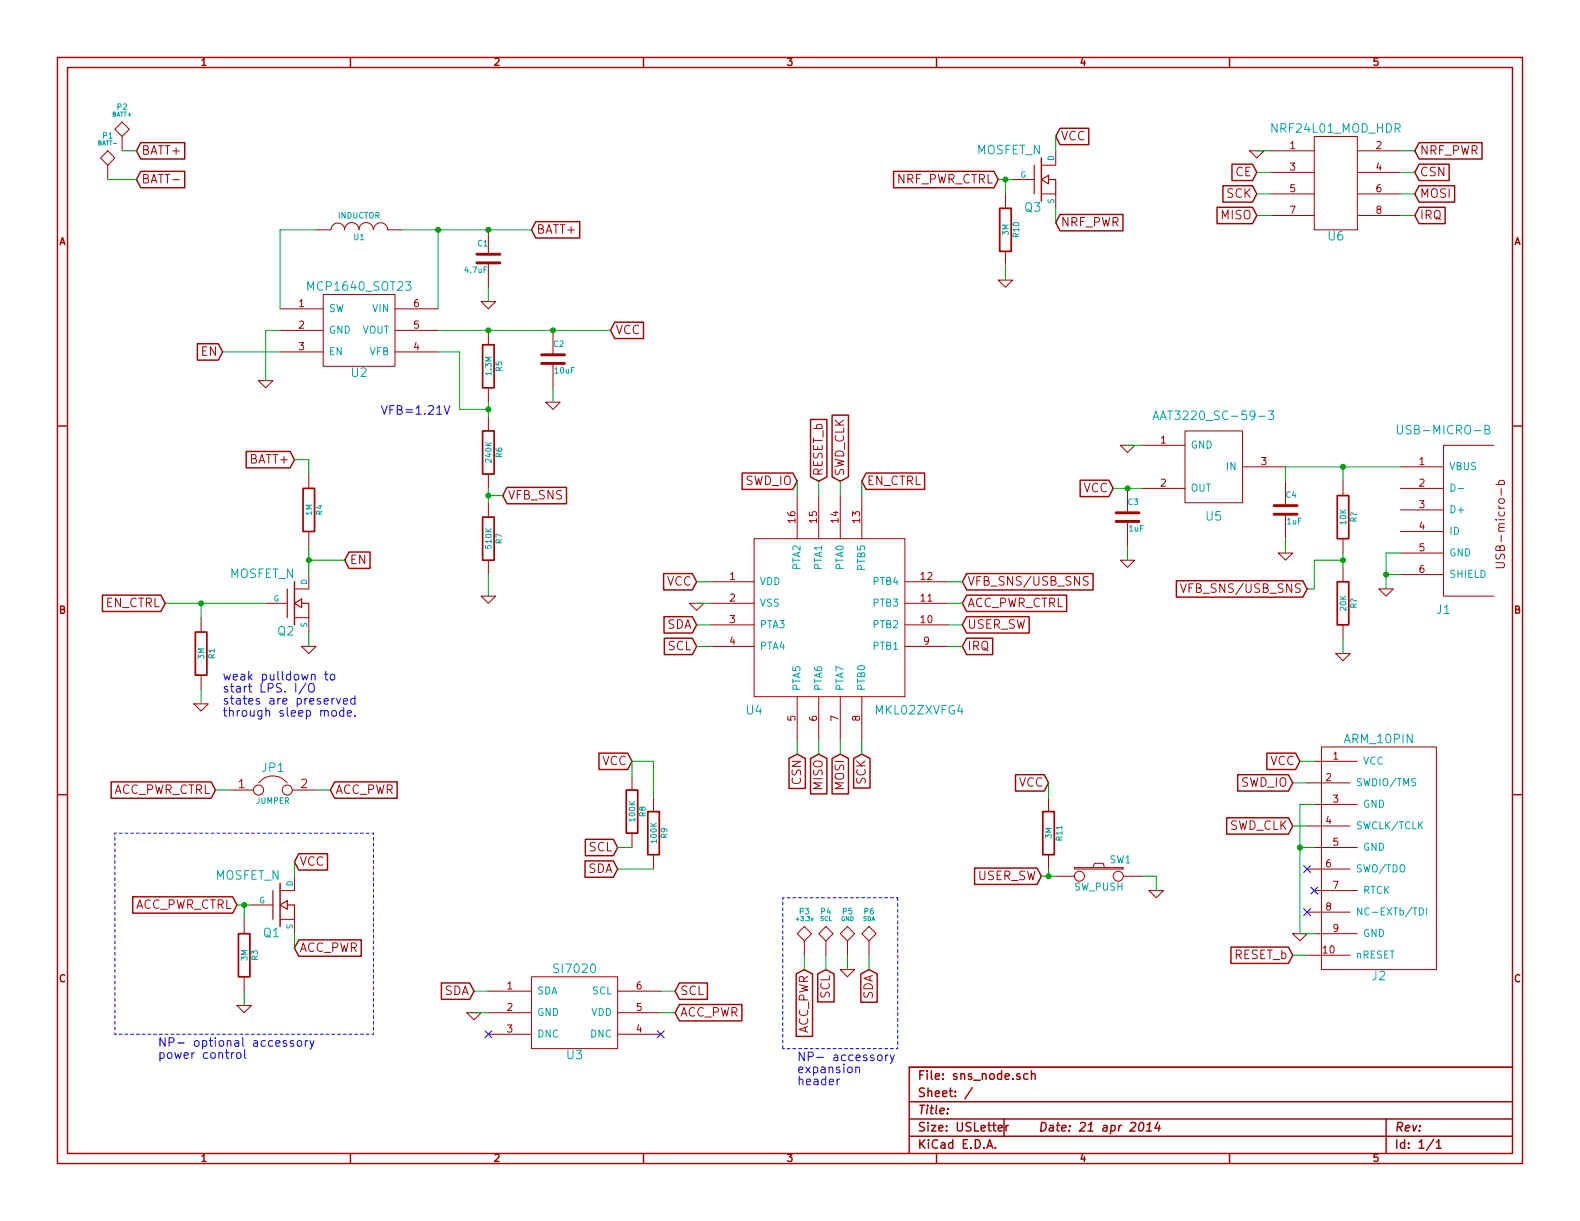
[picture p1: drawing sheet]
EESchema Schematic File Version 2
LIBS:power
LIBS:device
LIBS:transistors
LIBS:conn
LIBS:linear
LIBS:regul
LIBS:74xx
LIBS:cmos4000
LIBS:adc-dac
LIBS:memory
LIBS:xilinx
LIBS:special
LIBS:microcontrollers
LIBS:dsp
LIBS:microchip
LIBS:analog_switches
LIBS:motorola
LIBS:texas
LIBS:intel
LIBS:audio
LIBS:interface
LIBS:digital-audio
LIBS:philips
LIBS:display
LIBS:cypress
LIBS:siliconi
LIBS:opto
LIBS:atmel
LIBS:contrib
LIBS:valves
LIBS:kicadlib
LIBS:sns_node-cache
EELAYER 27 0
EELAYER END
$Descr USLetter 11000 8500
encoding utf-8
Sheet 1 1
Title ""
Date "21 apr 2014"
Rev ""
Comp ""
Comment1 ""
Comment2 ""
Comment3 ""
Comment4 ""
$EndDescr
$Comp
L MKL02ZXVFG4 U4
U 1 1
P 5700 4350
F 0 "U4" H 5250 3750 60  0000 C CNN
F 1 "MKL02ZXVFG4" H 6400 3750 60  0000 C CNN
F 2 "" H 5700 4350 60  0000 C CNN
F 3 "" H 5700 4350 60  0000 C CNN
	1    5700 4350
	1    0    0    -1  
$EndComp
Text GLabel 3700 1600 2    60   Input ~ 0
BATT+
Text GLabel 950  1250 2    60   Input ~ 0
BATT-
$Comp
L MCP1640_SOT23 U2
U 1 1
P 2500 2300
F 0 "U2" H 2500 2000 60  0000 C CNN
F 1 "MCP1640_SOT23" H 2500 2600 60  0000 C CNN
F 2 "~" H 2500 2300 60  0000 C CNN
F 3 "~" H 2500 2300 60  0000 C CNN
	1    2500 2300
	1    0    0    -1  
$EndComp
$Comp
L C C1
U 1 1
P 3400 1800
F 0 "C1" H 3400 1900 40  0000 L CNN
F 1 "4.7uF" H 3406 1715 40  0000 L CNN
F 2 "~" H 3438 1650 30  0000 C CNN
F 3 "~" H 3400 1800 60  0000 C CNN
	1    3400 1800
	-1   0    0    -1  
$EndComp
$Comp
L GND #PWR3
U 1 1
P 1850 2650
F 0 "#PWR3" H 1850 2650 30  0001 C CNN
F 1 "GND" H 1850 2580 30  0001 C CNN
F 2 "" H 1850 2650 60  0000 C CNN
F 3 "" H 1850 2650 60  0000 C CNN
	1    1850 2650
	1    0    0    -1  
$EndComp
$Comp
L INDUCTOR U1
U 1 1
P 2500 1600
F 0 "U1" V 2450 1600 40  0000 C CNN
F 1 "INDUCTOR" V 2600 1600 40  0000 C CNN
F 2 "~" H 2500 1600 60  0000 C CNN
F 3 "~" H 2500 1600 60  0000 C CNN
	1    2500 1600
	0    -1   -1   0   
$EndComp
Text GLabel 950  1050 2    60   Input ~ 0
BATT+
$Comp
L GND #PWR6
U 1 1
P 3400 2100
F 0 "#PWR6" H 3400 2100 30  0001 C CNN
F 1 "GND" H 3400 2030 30  0001 C CNN
F 2 "" H 3400 2100 60  0000 C CNN
F 3 "" H 3400 2100 60  0000 C CNN
	1    3400 2100
	-1   0    0    -1  
$EndComp
$Comp
L R R5
U 1 1
P 3400 2550
F 0 "R5" V 3480 2550 40  0000 C CNN
F 1 "1.3M" V 3407 2551 40  0000 C CNN
F 2 "~" V 3330 2550 30  0000 C CNN
F 3 "~" H 3400 2550 30  0000 C CNN
	1    3400 2550
	1    0    0    -1  
$EndComp
$Comp
L R R6
U 1 1
P 3400 3150
F 0 "R6" V 3480 3150 40  0000 C CNN
F 1 "240K" V 3407 3151 40  0000 C CNN
F 2 "~" V 3330 3150 30  0000 C CNN
F 3 "~" H 3400 3150 30  0000 C CNN
	1    3400 3150
	1    0    0    -1  
$EndComp
$Comp
L GND #PWR7
U 1 1
P 3400 4150
F 0 "#PWR7" H 3400 4150 30  0001 C CNN
F 1 "GND" H 3400 4080 30  0001 C CNN
F 2 "" H 3400 4150 60  0000 C CNN
F 3 "" H 3400 4150 60  0000 C CNN
	1    3400 4150
	1    0    0    -1  
$EndComp
$Comp
L C C2
U 1 1
P 3850 2500
F 0 "C2" H 3850 2600 40  0000 L CNN
F 1 "10uF" H 3856 2415 40  0000 L CNN
F 2 "~" H 3888 2350 30  0000 C CNN
F 3 "~" H 3850 2500 60  0000 C CNN
	1    3850 2500
	1    0    0    -1  
$EndComp
$Comp
L GND #PWR8
U 1 1
P 3850 2800
F 0 "#PWR8" H 3850 2800 30  0001 C CNN
F 1 "GND" H 3850 2730 30  0001 C CNN
F 2 "" H 3850 2800 60  0000 C CNN
F 3 "" H 3850 2800 60  0000 C CNN
	1    3850 2800
	1    0    0    -1  
$EndComp
Text GLabel 4250 2300 2    60   Input ~ 0
VCC
$Comp
L TST P2
U 1 1
P 850 1050
F 0 "P2" H 850 1350 40  0000 C CNN
F 1 "BATT+" H 850 1300 30  0000 C CNN
F 2 "~" H 850 1050 60  0000 C CNN
F 3 "~" H 850 1050 60  0000 C CNN
	1    850  1050
	1    0    0    -1  
$EndComp
$Comp
L TST P1
U 1 1
P 750 1250
F 0 "P1" H 750 1550 40  0000 C CNN
F 1 "BATT-" H 750 1500 30  0000 C CNN
F 2 "~" H 750 1250 60  0000 C CNN
F 3 "~" H 750 1250 60  0000 C CNN
	1    750  1250
	1    0    0    -1  
$EndComp
Text GLabel 1550 2450 0    60   Input ~ 0
EN
$Comp
L GND #PWR9
U 1 1
P 4850 4200
F 0 "#PWR9" H 4850 4200 30  0001 C CNN
F 1 "GND" H 4850 4130 30  0001 C CNN
F 2 "" H 4850 4200 60  0000 C CNN
F 3 "" H 4850 4200 60  0000 C CNN
	1    4850 4200
	1    0    0    -1  
$EndComp
Text GLabel 4850 4050 0    60   Input ~ 0
VCC
Text GLabel 2400 3900 2    60   Input ~ 0
EN
$Comp
L R R4
U 1 1
P 2150 3550
F 0 "R4" V 2230 3550 40  0000 C CNN
F 1 "1M" V 2157 3551 40  0000 C CNN
F 2 "~" V 2080 3550 30  0000 C CNN
F 3 "~" H 2150 3550 30  0000 C CNN
	1    2150 3550
	1    0    0    -1  
$EndComp
Text GLabel 1150 4200 0    60   Input ~ 0
EN_CTRL
Text GLabel 2050 3200 0    60   Input ~ 0
BATT+
$Comp
L GND #PWR4
U 1 1
P 2150 4500
F 0 "#PWR4" H 2150 4500 30  0001 C CNN
F 1 "GND" H 2150 4430 30  0001 C CNN
F 2 "" H 2150 4500 60  0000 C CNN
F 3 "" H 2150 4500 60  0000 C CNN
	1    2150 4500
	1    0    0    -1  
$EndComp
$Comp
L 2X4_HDR U6
U 1 1
P 9300 1300
F 0 "U6" H 9300 950 60  0000 C CNN
F 1 "NRF24L01_MOD_HDR" H 9300 1700 60  0000 C CNN
F 2 "~" H 9200 1050 60  0000 C CNN
F 3 "~" H 9200 1050 60  0000 C CNN
	1    9300 1300
	1    0    0    -1  
$EndComp
Text GLabel 8750 1200 0    60   Input ~ 0
CE
Text GLabel 8750 1350 0    60   Input ~ 0
SCK
Text GLabel 8750 1500 0    60   Input ~ 0
MISO
Text GLabel 9850 1200 2    60   Input ~ 0
CSN
Text GLabel 9850 1350 2    60   Input ~ 0
MOSI
Text GLabel 9850 1500 2    60   Input ~ 0
IRQ
Text GLabel 7350 1550 2    60   Input ~ 0
NRF_PWR
$Comp
L MOSFET_N Q3
U 1 1
P 7250 1250
F 0 "Q3" H 7250 1050 60  0000 R CNN
F 1 "MOSFET_N" H 7250 1450 60  0000 R CNN
F 2 "~" H 7250 1250 60  0000 C CNN
F 3 "~" H 7250 1250 60  0000 C CNN
	1    7250 1250
	1    0    0    -1  
$EndComp
Text GLabel 6950 1250 0    60   Input ~ 0
NRF_PWR_CTRL
Text GLabel 7350 950  2    60   Input ~ 0
VCC
$Comp
L R R10
U 1 1
P 7000 1600
F 0 "R10" V 7080 1600 40  0000 C CNN
F 1 "3M" V 7007 1601 40  0000 C CNN
F 2 "~" V 6930 1600 30  0000 C CNN
F 3 "~" H 7000 1600 30  0000 C CNN
	1    7000 1600
	1    0    0    -1  
$EndComp
$Comp
L GND #PWR11
U 1 1
P 7000 1950
F 0 "#PWR11" H 7000 1950 30  0001 C CNN
F 1 "GND" H 7000 1880 30  0001 C CNN
F 2 "" H 7000 1950 60  0000 C CNN
F 3 "" H 7000 1950 60  0000 C CNN
	1    7000 1950
	1    0    0    -1  
$EndComp
$Comp
L GND #PWR15
U 1 1
P 8750 1050
F 0 "#PWR15" H 8750 1050 30  0001 C CNN
F 1 "GND" H 8750 980 30  0001 C CNN
F 2 "" H 8750 1050 60  0000 C CNN
F 3 "" H 8750 1050 60  0000 C CNN
	1    8750 1050
	1    0    0    -1  
$EndComp
Text GLabel 5550 5250 3    60   Input ~ 0
CSN
Text GLabel 5700 5250 3    60   Input ~ 0
MISO
Text GLabel 5850 5250 3    60   Input ~ 0
MOSI
Text GLabel 6000 5250 3    60   Input ~ 0
SCK
Text GLabel 6700 4500 2    60   Input ~ 0
IRQ
$Comp
L R R7
U 1 1
P 3400 3750
F 0 "R7" V 3480 3750 40  0000 C CNN
F 1 "510K" V 3407 3751 40  0000 C CNN
F 2 "~" V 3330 3750 30  0000 C CNN
F 3 "~" H 3400 3750 30  0000 C CNN
	1    3400 3750
	1    0    0    -1  
$EndComp
Text GLabel 3500 3450 2    60   Input ~ 0
VFB_SNS
Text Notes 2650 2900 0    60   ~ 0
VFB=1.21V
Text GLabel 6700 4050 2    60   Input ~ 0
VFB_SNS/USB_SNS
$Comp
L SI7020 U3
U 1 1
P 4000 7050
F 0 "U3" H 4000 6750 60  0000 C CNN
F 1 "SI7020" H 4000 7350 60  0000 C CNN
F 2 "" H 4000 6950 60  0000 C CNN
F 3 "" H 4000 6950 60  0000 C CNN
	1    4000 7050
	1    0    0    -1  
$EndComp
Text GLabel 4700 6900 2    60   Input ~ 0
SCL
Text GLabel 3300 6900 0    60   Input ~ 0
SDA
$Comp
L GND #PWR5
U 1 1
P 3300 7050
F 0 "#PWR5" H 3300 7050 30  0001 C CNN
F 1 "GND" H 3300 6980 30  0001 C CNN
F 2 "" H 3300 7050 60  0000 C CNN
F 3 "" H 3300 7050 60  0000 C CNN
	1    3300 7050
	1    0    0    -1  
$EndComp
NoConn ~ 3400 7200
NoConn ~ 4600 7200
Text GLabel 4850 4350 0    60   Input ~ 0
SDA
Text GLabel 4850 4500 0    60   Input ~ 0
SCL
Text GLabel 6700 4200 2    60   Input ~ 0
ACC_PWR_CTRL
Text GLabel 6000 3350 2    60   Input ~ 0
EN_CTRL
$Comp
L SW_PUSH SW1
U 1 1
P 7650 6100
F 0 "SW1" H 7800 6210 50  0000 C CNN
F 1 "SW_PUSH" H 7650 6020 50  0000 C CNN
F 2 "~" H 7650 6100 60  0000 C CNN
F 3 "~" H 7650 6100 60  0000 C CNN
	1    7650 6100
	1    0    0    -1  
$EndComp
$Comp
L ARM_10PIN J2
U 1 1
P 9600 5800
F 0 "J2" H 9600 4800 60  0000 C CNN
F 1 "ARM_10PIN" H 9600 6450 60  0000 C CNN
F 2 "~" H 9600 5800 60  0000 C CNN
F 3 "~" H 9600 5800 60  0000 C CNN
	1    9600 5800
	-1   0    0    -1  
$EndComp
$Comp
L GND #PWR14
U 1 1
P 8050 6200
F 0 "#PWR14" H 8050 6200 30  0001 C CNN
F 1 "GND" H 8050 6130 30  0001 C CNN
F 2 "" H 8050 6200 60  0000 C CNN
F 3 "" H 8050 6200 60  0000 C CNN
	1    8050 6200
	1    0    0    -1  
$EndComp
$Comp
L R R11
U 1 1
P 7300 5800
F 0 "R11" V 7380 5800 40  0000 C CNN
F 1 "3M" V 7307 5801 40  0000 C CNN
F 2 "~" V 7230 5800 30  0000 C CNN
F 3 "~" H 7300 5800 30  0000 C CNN
	1    7300 5800
	1    0    0    -1  
$EndComp
Text GLabel 7300 5450 0    60   Input ~ 0
VCC
Text GLabel 5550 3350 0    60   Input ~ 0
SWD_IO
Text GLabel 5700 3350 1    60   Input ~ 0
RESET_b
Text GLabel 5850 3350 1    60   Input ~ 0
SWD_CLK
Text GLabel 9050 5300 0    60   Input ~ 0
VCC
Text GLabel 9000 5750 0    60   Input ~ 0
SWD_CLK
Text GLabel 9000 6650 0    60   Input ~ 0
RESET_b
Text GLabel 9000 5450 0    60   Input ~ 0
SWD_IO
$Comp
L GND #PWR17
U 1 1
P 9050 6500
F 0 "#PWR17" H 9050 6500 30  0001 C CNN
F 1 "GND" H 9050 6430 30  0001 C CNN
F 2 "" H 9050 6500 60  0000 C CNN
F 3 "" H 9050 6500 60  0000 C CNN
	1    9050 6500
	1    0    0    -1  
$EndComp
NoConn ~ 9100 6050
NoConn ~ 9150 6200
NoConn ~ 9100 6350
Text GLabel 4300 5900 0    60   Input ~ 0
SCL
Text GLabel 4300 6050 0    60   Input ~ 0
SDA
$Comp
L R R8
U 1 1
P 4400 5650
F 0 "R8" V 4480 5650 40  0000 C CNN
F 1 "100K" V 4407 5651 40  0000 C CNN
F 2 "~" V 4330 5650 30  0000 C CNN
F 3 "~" H 4400 5650 30  0000 C CNN
	1    4400 5650
	1    0    0    -1  
$EndComp
$Comp
L R R9
U 1 1
P 4550 5800
F 0 "R9" V 4630 5800 40  0000 C CNN
F 1 "100K" V 4557 5801 40  0000 C CNN
F 2 "~" V 4480 5800 30  0000 C CNN
F 3 "~" H 4550 5800 30  0000 C CNN
	1    4550 5800
	1    0    0    -1  
$EndComp
Text GLabel 4400 5300 0    60   Input ~ 0
VCC
$Comp
L USB-MICRO-B J1
U 1 1
P 10050 3650
F 0 "J1" H 10050 3050 60  0000 C CNN
F 1 "USB-MICRO-B" H 10050 4300 60  0000 C CNN
F 2 "~" H 10050 3650 60  0000 C CNN
F 3 "~" H 10050 3650 60  0000 C CNN
	1    10050 3650
	-1   0    0    -1  
$EndComp
$Comp
L AAT3220_SC-59-3 U5
U 1 1
P 8450 3250
F 0 "U5" H 8450 2900 60  0000 C CNN
F 1 "AAT3220_SC-59-3" H 8450 3600 60  0000 C CNN
F 2 "" H 8450 3150 60  0000 C CNN
F 3 "" H 8450 3150 60  0000 C CNN
	1    8450 3250
	1    0    0    -1  
$EndComp
$Comp
L GND #PWR16
U 1 1
P 8950 3850
F 0 "#PWR16" H 8950 3850 30  0001 C CNN
F 1 "GND" H 8950 3780 30  0001 C CNN
F 2 "" H 8950 3850 60  0000 C CNN
F 3 "" H 8950 3850 60  0000 C CNN
	1    8950 3850
	1    0    0    -1  
$EndComp
$Comp
L C C4
U 1 1
P 8950 3550
F 0 "C4" H 8950 3650 40  0000 L CNN
F 1 "1uF" H 8956 3465 40  0000 L CNN
F 2 "~" H 8988 3400 30  0000 C CNN
F 3 "~" H 8950 3550 60  0000 C CNN
	1    8950 3550
	1    0    0    -1  
$EndComp
$Comp
L C C3
U 1 1
P 7850 3600
F 0 "C3" H 7850 3700 40  0000 L CNN
F 1 "1uF" H 7856 3515 40  0000 L CNN
F 2 "~" H 7888 3450 30  0000 C CNN
F 3 "~" H 7850 3600 60  0000 C CNN
	1    7850 3600
	1    0    0    -1  
$EndComp
$Comp
L GND #PWR13
U 1 1
P 7850 3900
F 0 "#PWR13" H 7850 3900 30  0001 C CNN
F 1 "GND" H 7850 3830 30  0001 C CNN
F 2 "" H 7850 3900 60  0000 C CNN
F 3 "" H 7850 3900 60  0000 C CNN
	1    7850 3900
	1    0    0    -1  
$EndComp
$Comp
L GND #PWR12
U 1 1
P 7850 3100
F 0 "#PWR12" H 7850 3100 30  0001 C CNN
F 1 "GND" H 7850 3030 30  0001 C CNN
F 2 "" H 7850 3100 60  0000 C CNN
F 3 "" H 7850 3100 60  0000 C CNN
	1    7850 3100
	1    0    0    -1  
$EndComp
Text GLabel 7750 3400 0    60   Input ~ 0
VCC
$Comp
L GND #PWR18
U 1 1
P 9650 4100
F 0 "#PWR18" H 9650 4100 30  0001 C CNN
F 1 "GND" H 9650 4030 30  0001 C CNN
F 2 "" H 9650 4100 60  0000 C CNN
F 3 "" H 9650 4100 60  0000 C CNN
	1    9650 4100
	1    0    0    -1  
$EndComp
Text GLabel 4700 7050 2    60   Input ~ 0
ACC_PWR
Text GLabel 9850 1050 2    60   Input ~ 0
NRF_PWR
Text GLabel 2050 6600 2    60   Input ~ 0
ACC_PWR
$Comp
L MOSFET_N Q1
U 1 1
P 1950 6300
F 0 "Q1" H 1950 6100 60  0000 R CNN
F 1 "MOSFET_N" H 1950 6500 60  0000 R CNN
F 2 "~" H 1950 6300 60  0000 C CNN
F 3 "~" H 1950 6300 60  0000 C CNN
	1    1950 6300
	1    0    0    -1  
$EndComp
Text GLabel 2050 6000 2    60   Input ~ 0
VCC
$Comp
L R R3
U 1 1
P 1700 6650
F 0 "R3" V 1780 6650 40  0000 C CNN
F 1 "3M" V 1707 6651 40  0000 C CNN
F 2 "~" V 1630 6650 30  0000 C CNN
F 3 "~" H 1700 6650 30  0000 C CNN
	1    1700 6650
	1    0    0    -1  
$EndComp
$Comp
L GND #PWR2
U 1 1
P 1700 7000
F 0 "#PWR2" H 1700 7000 30  0001 C CNN
F 1 "GND" H 1700 6930 30  0001 C CNN
F 2 "" H 1700 7000 60  0000 C CNN
F 3 "" H 1700 7000 60  0000 C CNN
	1    1700 7000
	1    0    0    -1  
$EndComp
Text GLabel 1650 6300 0    60   Input ~ 0
ACC_PWR_CTRL
Text GLabel 5600 6750 3    60   Input ~ 0
ACC_PWR
$Comp
L TST P3
U 1 1
P 5600 6650
F 0 "P3" H 5600 6950 40  0000 C CNN
F 1 "+3.3v" H 5600 6900 30  0000 C CNN
F 2 "~" H 5600 6650 60  0000 C CNN
F 3 "~" H 5600 6650 60  0000 C CNN
	1    5600 6650
	1    0    0    -1  
$EndComp
$Comp
L TST P4
U 1 1
P 5750 6650
F 0 "P4" H 5750 6950 40  0000 C CNN
F 1 "SCL" H 5750 6900 30  0000 C CNN
F 2 "~" H 5750 6650 60  0000 C CNN
F 3 "~" H 5750 6650 60  0000 C CNN
	1    5750 6650
	1    0    0    -1  
$EndComp
$Comp
L TST P5
U 1 1
P 5900 6650
F 0 "P5" H 5900 6950 40  0000 C CNN
F 1 "GND" H 5900 6900 30  0000 C CNN
F 2 "~" H 5900 6650 60  0000 C CNN
F 3 "~" H 5900 6650 60  0000 C CNN
	1    5900 6650
	1    0    0    -1  
$EndComp
$Comp
L TST P6
U 1 1
P 6050 6650
F 0 "P6" H 6050 6950 40  0000 C CNN
F 1 "SDA" H 6050 6900 30  0000 C CNN
F 2 "~" H 6050 6650 60  0000 C CNN
F 3 "~" H 6050 6650 60  0000 C CNN
	1    6050 6650
	1    0    0    -1  
$EndComp
Text GLabel 5750 6750 3    60   Input ~ 0
SCL
$Comp
L GND #PWR10
U 1 1
P 5900 6750
F 0 "#PWR10" H 5900 6750 30  0001 C CNN
F 1 "GND" H 5900 6680 30  0001 C CNN
F 2 "" H 5900 6750 60  0000 C CNN
F 3 "" H 5900 6750 60  0000 C CNN
	1    5900 6750
	1    0    0    -1  
$EndComp
Text GLabel 6050 6750 3    60   Input ~ 0
SDA
Text GLabel 1500 5500 0    60   Input ~ 0
ACC_PWR_CTRL
Text GLabel 2300 5500 2    60   Input ~ 0
ACC_PWR
$Comp
L JUMPER JP1
U 1 1
P 1900 5500
F 0 "JP1" H 1900 5650 60  0000 C CNN
F 1 "JUMPER" H 1900 5420 40  0000 C CNN
F 2 "~" H 1900 5500 60  0000 C CNN
F 3 "~" H 1900 5500 60  0000 C CNN
	1    1900 5500
	1    0    0    -1  
$EndComp
Text GLabel 7250 6100 0    60   Input ~ 0
USER_SW
Text Notes 1550 4750 0    60   ~ 0
weak pulldown to\nstart LPS. I/O\nstates are preserved\nthrough sleep mode.
$Comp
L R R1
U 1 1
P 1400 4550
F 0 "R1" V 1480 4550 40  0000 C CNN
F 1 "3M" V 1407 4551 40  0000 C CNN
F 2 "~" V 1330 4550 30  0000 C CNN
F 3 "~" H 1400 4550 30  0000 C CNN
	1    1400 4550
	1    0    0    -1  
$EndComp
Text Notes 1100 7300 0    60   ~ 0
NP- optional accessory\npower control
Text Notes 5550 7400 0    60   ~ 0
NP- accessory\nexpansion\nheader
$Comp
L GND #PWR1
U 1 1
P 1400 4900
F 0 "#PWR1" H 1400 4900 30  0001 C CNN
F 1 "GND" H 1400 4830 30  0001 C CNN
F 2 "" H 1400 4900 60  0000 C CNN
F 3 "" H 1400 4900 60  0000 C CNN
	1    1400 4900
	1    0    0    -1  
$EndComp
$Comp
L MOSFET_N Q2
U 1 1
P 2050 4200
F 0 "Q2" H 2050 4000 60  0000 R CNN
F 1 "MOSFET_N" H 2050 4400 60  0000 R CNN
F 2 "~" H 2050 4200 60  0000 C CNN
F 3 "~" H 2050 4200 60  0000 C CNN
	1    2050 4200
	1    0    0    -1  
$EndComp
Text GLabel 6700 4350 2    60   Input ~ 0
USER_SW
Wire Wire Line
	1950 2300 1850 2300
Wire Wire Line
	1850 2300 1850 2650
Wire Wire Line
	1550 2450 1950 2450
Wire Wire Line
	3400 2000 3400 2100
Connection ~ 3400 1600
Wire Wire Line
	2200 1600 1950 1600
Wire Wire Line
	1950 1600 1950 2150
Wire Wire Line
	2800 1600 3700 1600
Wire Wire Line
	3050 1600 3050 2150
Wire Wire Line
	3400 3400 3400 3500
Wire Wire Line
	3400 2800 3400 2900
Wire Wire Line
	3050 2450 3200 2450
Wire Wire Line
	3200 2450 3200 2850
Wire Wire Line
	3200 2850 3400 2850
Connection ~ 3400 2850
Wire Wire Line
	3050 2300 4250 2300
Wire Wire Line
	3850 2800 3850 2700
Connection ~ 3400 2300
Connection ~ 3850 2300
Wire Wire Line
	950  1250 750  1250
Wire Wire Line
	850  1050 950  1050
Connection ~ 3050 1600
Wire Wire Line
	4850 4200 4950 4200
Wire Wire Line
	4850 4050 4950 4050
Wire Wire Line
	2400 3900 2150 3900
Wire Wire Line
	2150 3800 2150 4000
Connection ~ 2150 3900
Wire Wire Line
	1150 4200 1850 4200
Wire Wire Line
	2150 3200 2150 3300
Wire Wire Line
	2150 4500 2150 4400
Wire Wire Line
	8750 1050 8850 1050
Wire Wire Line
	8850 1200 8750 1200
Wire Wire Line
	8750 1350 8850 1350
Wire Wire Line
	8850 1500 8750 1500
Wire Wire Line
	9750 1050 9850 1050
Wire Wire Line
	9850 1200 9750 1200
Wire Wire Line
	9750 1350 9850 1350
Wire Wire Line
	9850 1500 9750 1500
Wire Wire Line
	7350 950  7350 1050
Wire Wire Line
	6950 1250 7050 1250
Wire Wire Line
	7350 1550 7350 1450
Wire Wire Line
	7000 1350 7000 1250
Connection ~ 7000 1250
Wire Wire Line
	7000 1950 7000 1850
Wire Wire Line
	5550 5250 5550 5150
Wire Wire Line
	5700 5250 5700 5150
Wire Wire Line
	5850 5250 5850 5150
Wire Wire Line
	6000 5250 6000 5150
Wire Wire Line
	6700 4500 6600 4500
Wire Wire Line
	3400 4000 3400 4150
Wire Wire Line
	3500 3450 3400 3450
Connection ~ 3400 3450
Wire Wire Line
	6000 3350 6000 3450
Wire Wire Line
	3300 7050 3400 7050
Wire Wire Line
	3400 6900 3300 6900
Wire Wire Line
	4700 6900 4600 6900
Wire Wire Line
	4700 7050 4600 7050
Wire Wire Line
	4850 4350 4950 4350
Wire Wire Line
	4850 4500 4950 4500
Wire Wire Line
	6700 4350 6600 4350
Wire Wire Line
	6700 4050 6600 4050
Wire Wire Line
	6600 4200 6700 4200
Wire Wire Line
	8050 6200 8050 6100
Wire Wire Line
	8050 6100 7950 6100
Wire Wire Line
	7300 6050 7300 6100
Wire Wire Line
	7250 6100 7350 6100
Connection ~ 7300 6100
Wire Wire Line
	7300 5450 7300 5550
Wire Wire Line
	5550 3350 5550 3450
Wire Wire Line
	5700 3450 5700 3350
Wire Wire Line
	5850 3350 5850 3450
Wire Wire Line
	9050 5300 9150 5300
Wire Wire Line
	9000 5450 9100 5450
Wire Wire Line
	9100 5750 9000 5750
Wire Wire Line
	9000 6650 9100 6650
Wire Wire Line
	9050 6500 9150 6500
Wire Wire Line
	9150 5900 9050 5900
Wire Wire Line
	9050 5600 9050 6500
Wire Wire Line
	9050 5600 9150 5600
Connection ~ 9050 5900
Wire Wire Line
	4400 5900 4300 5900
Wire Wire Line
	4300 6050 4550 6050
Wire Wire Line
	4400 5300 4400 5400
Wire Wire Line
	4400 5300 4550 5300
Wire Wire Line
	4550 5300 4550 5550
Wire Wire Line
	8950 3250 9750 3250
Wire Wire Line
	7850 3100 7950 3100
Wire Wire Line
	7750 3400 7950 3400
Connection ~ 7850 3400
Wire Wire Line
	8950 3250 8950 3350
Wire Wire Line
	7850 3800 7850 3900
Wire Wire Line
	8950 3750 8950 3850
Wire Wire Line
	9750 4000 9650 4000
Wire Wire Line
	9650 3850 9650 4100
Wire Wire Line
	9650 3850 9750 3850
Connection ~ 9650 4000
Wire Wire Line
	2050 6000 2050 6100
Wire Wire Line
	1650 6300 1750 6300
Wire Wire Line
	2050 6600 2050 6500
Wire Wire Line
	1700 6400 1700 6300
Connection ~ 1700 6300
Wire Wire Line
	1700 7000 1700 6900
Wire Wire Line
	6050 6750 6050 6650
Wire Wire Line
	5900 6650 5900 6750
Wire Wire Line
	5750 6750 5750 6650
Wire Wire Line
	5600 6650 5600 6750
Wire Wire Line
	2300 5500 2200 5500
Wire Wire Line
	1600 5500 1500 5500
Wire Wire Line
	2050 3200 2150 3200
Connection ~ 1400 4200
Wire Notes Line
	800  5800 2600 5800
Wire Notes Line
	2600 5800 2600 7200
Wire Notes Line
	2600 7200 800  7200
Wire Notes Line
	800  7200 800  5800
Wire Notes Line
	5450 6250 5450 7300
Wire Notes Line
	5450 7300 6250 7300
Wire Notes Line
	6250 7300 6250 6250
Wire Notes Line
	6250 6250 5450 6250
Wire Wire Line
	1400 4300 1400 4200
Wire Wire Line
	1400 4900 1400 4800
$Comp
L R R?
U 1 1
P 9350 3600
F 0 "R?" V 9430 3600 40  0000 C CNN
F 1 "10K" V 9357 3601 40  0000 C CNN
F 2 "~" V 9280 3600 30  0000 C CNN
F 3 "~" H 9350 3600 30  0000 C CNN
	1    9350 3600
	1    0    0    -1  
$EndComp
$Comp
L R R?
U 1 1
P 9350 4200
F 0 "R?" V 9430 4200 40  0000 C CNN
F 1 "20K" V 9357 4201 40  0000 C CNN
F 2 "~" V 9280 4200 30  0000 C CNN
F 3 "~" H 9350 4200 30  0000 C CNN
	1    9350 4200
	1    0    0    -1  
$EndComp
$Comp
L GND #PWR?
U 1 1
P 9350 4550
F 0 "#PWR?" H 9350 4550 30  0001 C CNN
F 1 "GND" H 9350 4480 30  0001 C CNN
F 2 "" H 9350 4550 60  0000 C CNN
F 3 "" H 9350 4550 60  0000 C CNN
	1    9350 4550
	1    0    0    -1  
$EndComp
Wire Wire Line
	9350 4550 9350 4450
Wire Wire Line
	9350 3950 9350 3850
Wire Wire Line
	9350 3350 9350 3250
Connection ~ 9350 3250
Wire Wire Line
	9350 3900 9150 3900
Wire Wire Line
	9150 3900 9150 4100
Wire Wire Line
	9150 4100 9100 4100
Connection ~ 9350 3900
Text GLabel 9100 4100 0    60   Input ~ 0
VFB_SNS/USB_SNS
$EndSCHEMATC
